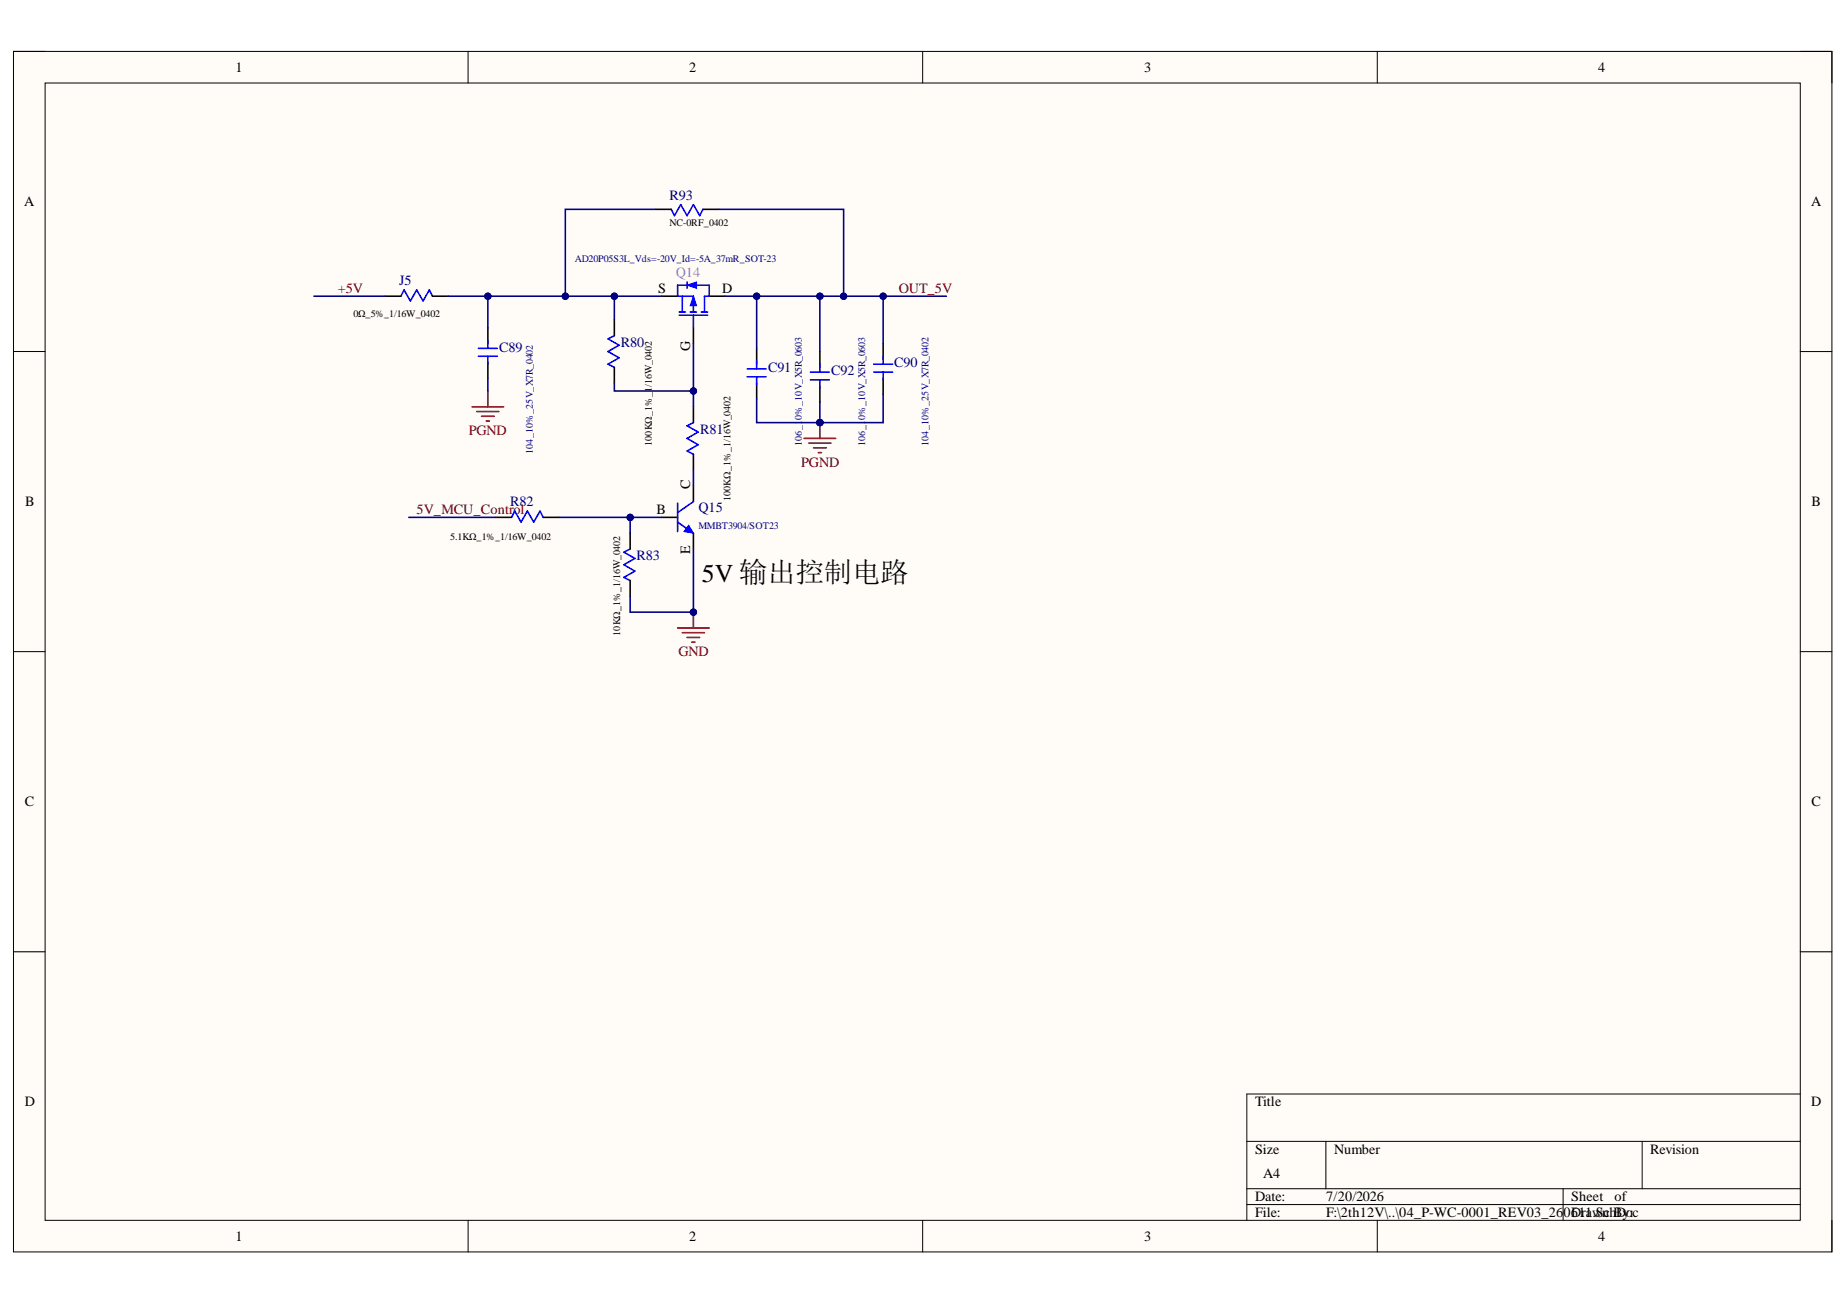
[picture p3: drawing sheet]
<svg xmlns="http://www.w3.org/2000/svg" width="297mm" height="210mm" viewBox="0 0 297 210" stroke-linecap="round" stroke-linejoin="round" font-family="sans-serif">
<path d="M2.2 8.3h292.4v193.1h-292.4z" fill-rule="evenodd" fill="#fffcf8"/>
<path d="M2.2 8.3h292.4v193.1h-292.4z" fill="none" stroke="#000" stroke-width=".16"/>
<path d="M7.3 13.4h282.2v182.9h-282.2z" fill-rule="evenodd" fill="#fffcf8"/>
<g fill="none" stroke="#000" stroke-width=".16">
<path d="M2.2 8.3h5.1M7.3 13.4h282.2v182.9h-282.2zM75.3 8.3v5M148.4 8.3v5M221.5 8.3v5.1M289.5 8.3h5.1v5.1M2.2 56.5h5.1M289.5 56.5h5.1M2.2 104.8h5.1M289.5 104.8h5.1M2.2 153.1h5.1M289.5 153.1h5.1"/>
<path d="M289.5 176h-89v20.3M75.3 196.3v5.1M148.4 196.3v5.1M200.5 183.6h89M200.5 191.2h89M200.5 193.7h89M213.2 183.6v7.6M221.5 196.3v5.1M251.4 191.2v5.1M264.1 183.6v7.6M294.6 196.3v5.1"/>
</g>
<path d="M64.5 47.6l.5-1 1 1.8 1-1.8 1 1.8 1-1.8 .6 1M98.8 54l-1 .5 1.8 1-1.8 1 1.8 1.1-1.8 1 1 .5M109 47.6h2.5v2.6M109.2 50.7h4.6M109.2 50.2h1M109.7 47.6v2.6M111 50.2h1M111.5 50.7v2M112.8 50.2h1M113.3 47.6v2.6" fill="none" stroke="#00f" stroke-width=".25"/>
<path d="M61.9 47.6h2.6M69.6 47.6h2.5M98.8 51.5v2.5M98.8 59.1v2.5M106.4 47.6h2.6M111.5 52.7v2.6M114.1 47.6h2.5" fill="none" stroke="#000" stroke-width=".25"/>
<path d="M111.5 47.6l.5 1.6h-1z" fill="#00f"/>
<path d="M111.5 47.6l.5 1.6h-1z" fill="none" stroke="#00f" stroke-width=".16"/>
<path d="M110.8 45.9h3.3M113.3 47.6h.8" fill="none" stroke="#00f" stroke-width=".25"/>
<path d="M110.5 45.9l1.5-.5v1z" fill="#00f"/>
<path d="M110.5 45.9l1.5-.5v1z" fill="none" stroke="#00f" stroke-width=".16"/>
<path d="M76.9 56h3.1M76.9 57.3h3.1M78.5 54.8v1.2M78.5 57.3v1.3M110.5 45.4v1M110.5 45.9h-1.5v1.7M114.1 45.9v1.7M111.5 68l-1 .5 1.8 1-1.8 1 1.8 1-1.8 1 1 .6M101.3 88.3l-1 .5 1.8 1-1.8 1 1.8 1.1-1.8 1 1 .5" fill="none" stroke="#00f" stroke-width=".25"/>
<path d="M78.5 52.7v2.6M78.5 58.3v2.6M111.5 65.4v2.6M111.5 73.1v2.5M101.3 85.8v2.5M101.3 93.4v2.5" fill="none" stroke="#000" stroke-width=".25"/>
<path d="M75.9 65.4h5.1M76.7 66.2h3.5M77.4 67h2.1M78.2 67.7h.5M78.5 62.9v2.5M129.3 70.5h5.1M130.1 71.3h3.5M130.8 72h2.1M131.6 72.8h.5M131.9 68v2.5" fill="none" stroke="#800000" stroke-width=".25"/>
<circle cx="131.9" cy="68" r=".51" fill="#000080"/>
<circle cx="131.9" cy="68" r=".51" fill="none" stroke="#000080" stroke-width=".16"/>
<path d="M142 55.3v2.5M111.5 78.1v2.6M142 60.9v2.5M106.4 83.2h2.6M111.5 85.8v2.5" fill="none" stroke="#000" stroke-width=".25"/>
<path d="M140.5 58.6h3.1M140.5 59.8h3.1M142 57.3v1.3M142 59.8v1.3M109 84l2.5 1.8M109 80.9v4.6M111.5 80.7l-2.5 1.8" fill="none" stroke="#00f" stroke-width=".25"/>
<path d="M110.8 84.5l.7 1.3-1.5-.3z" fill="#00f"/>
<path d="M110.8 84.5l.7 1.3-1.5-.3z" fill="none" stroke="#00f" stroke-width=".16"/>
<path d="M121.7 56v2.6M131.9 56.5v2.6M121.7 61.6v2.6M131.9 62.1v2.6M79.7 83.2h2.6M87.4 83.2h2.5" fill="none" stroke="#000" stroke-width=".25"/>
<path d="M120.2 59.3h3M121.7 58.1v1.2M130.3 59.8h3.1M131.9 58.6v1.2M120.2 60.6h3M121.7 60.6v1.3M130.3 61.1h3.1M131.9 61.1v1.3M82.3 83.2l.5-1 1 1.8 1-1.8 1 1.8 1.1-1.8 .5 1" fill="none" stroke="#00f" stroke-width=".25"/>
<path d="M111.5 98.5v2.5M109 101h5.1M109.7 101.8h3.6M110.5 102.5h2M111.3 103.3h.5" fill="none" stroke="#800000" stroke-width=".25"/>
<circle cx="111.5" cy="98.5" r=".51" fill="#000080"/>
<circle cx="111.5" cy="98.5" r=".51" fill="none" stroke="#000080" stroke-width=".16"/>
<path d="M108 33.7l.5 1 1-1.8 1 1.8 1-1.8 1 1.8 .5-1" fill="none" stroke="#00f" stroke-width=".25"/>
<path d="M105.4 33.7h2.6M113 33.7h2.6" fill="none" stroke="#000" stroke-width=".25"/>
<path d="M50.5 47.6h11.4M72.1 47.6h34.3M65.7 83.2h14" fill="none" stroke="#000080" stroke-width=".25"/>
<circle cx="78.5" cy="47.6" r=".51" fill="#000080"/>
<circle cx="78.5" cy="47.6" r=".51" fill="none" stroke="#000080" stroke-width=".16"/>
<circle cx="90.9" cy="47.6" r=".51" fill="#000080"/>
<circle cx="90.9" cy="47.6" r=".51" fill="none" stroke="#000080" stroke-width=".16"/>
<circle cx="98.8" cy="47.6" r=".51" fill="#000080"/>
<circle cx="98.8" cy="47.6" r=".51" fill="none" stroke="#000080" stroke-width=".16"/>
<path d="M89.9 83.2h11.4v2.6" fill="none" stroke="#000080" stroke-width=".25"/>
<circle cx="101.3" cy="83.2" r=".51" fill="#000080"/>
<circle cx="101.3" cy="83.2" r=".51" fill="none" stroke="#000080" stroke-width=".16"/>
<path d="M98.8 61.6v1.3h12.7" fill="none" stroke="#000080" stroke-width=".25"/>
<circle cx="111.5" cy="62.9" r=".51" fill="#000080"/>
<circle cx="111.5" cy="62.9" r=".51" fill="none" stroke="#000080" stroke-width=".16"/>
<path d="M111.5 88.3v10.2h-10.2v-2.6" fill="none" stroke="#000080" stroke-width=".25"/>
<circle cx="111.5" cy="98.5" r=".51" fill="#000080"/>
<circle cx="111.5" cy="98.5" r=".51" fill="none" stroke="#000080" stroke-width=".16"/>
<path d="M101.3 83.2h5.1" fill="none" stroke="#000080" stroke-width=".25"/>
<circle cx="101.3" cy="83.2" r=".51" fill="#000080"/>
<circle cx="101.3" cy="83.2" r=".51" fill="none" stroke="#000080" stroke-width=".16"/>
<path d="M116.6 47.6h35.6" fill="none" stroke="#000080" stroke-width=".25"/>
<circle cx="121.7" cy="47.6" r=".51" fill="#000080"/>
<circle cx="121.7" cy="47.6" r=".51" fill="none" stroke="#000080" stroke-width=".16"/>
<circle cx="131.9" cy="47.6" r=".51" fill="#000080"/>
<circle cx="131.9" cy="47.6" r=".51" fill="none" stroke="#000080" stroke-width=".16"/>
<circle cx="135.7" cy="47.6" r=".51" fill="#000080"/>
<circle cx="135.7" cy="47.6" r=".51" fill="none" stroke="#000080" stroke-width=".16"/>
<circle cx="142" cy="47.6" r=".51" fill="#000080"/>
<circle cx="142" cy="47.6" r=".51" fill="none" stroke="#000080" stroke-width=".16"/>
<path d="M121.7 64.2v3.8h10.2" fill="none" stroke="#000080" stroke-width=".25"/>
<circle cx="131.9" cy="68" r=".51" fill="#000080"/>
<circle cx="131.9" cy="68" r=".51" fill="none" stroke="#000080" stroke-width=".16"/>
<path d="M142 63.4v4.6h-10.1" fill="none" stroke="#000080" stroke-width=".25"/>
<circle cx="131.9" cy="68" r=".51" fill="#000080"/>
<circle cx="131.9" cy="68" r=".51" fill="none" stroke="#000080" stroke-width=".16"/>
<path d="M78.5 47.6v5.1M78.5 60.9v2" fill="none" stroke="#000080" stroke-width=".25"/>
<circle cx="78.5" cy="47.6" r=".51" fill="#000080"/>
<circle cx="78.5" cy="47.6" r=".51" fill="none" stroke="#000080" stroke-width=".16"/>
<path d="M98.8 47.6v3.9" fill="none" stroke="#000080" stroke-width=".25"/>
<circle cx="98.8" cy="47.6" r=".51" fill="#000080"/>
<circle cx="98.8" cy="47.6" r=".51" fill="none" stroke="#000080" stroke-width=".16"/>
<path d="M111.5 55.3v10.1M111.5 75.6v2.5" fill="none" stroke="#000080" stroke-width=".25"/>
<circle cx="111.5" cy="62.9" r=".51" fill="#000080"/>
<circle cx="111.5" cy="62.9" r=".51" fill="none" stroke="#000080" stroke-width=".16"/>
<path d="M121.7 47.6v8.4" fill="none" stroke="#000080" stroke-width=".25"/>
<circle cx="121.7" cy="47.6" r=".51" fill="#000080"/>
<circle cx="121.7" cy="47.6" r=".51" fill="none" stroke="#000080" stroke-width=".16"/>
<path d="M131.9 64.7v3.3" fill="none" stroke="#000080" stroke-width=".25"/>
<circle cx="131.9" cy="68" r=".51" fill="#000080"/>
<circle cx="131.9" cy="68" r=".51" fill="none" stroke="#000080" stroke-width=".16"/>
<path d="M131.9 47.6v8.9" fill="none" stroke="#000080" stroke-width=".25"/>
<circle cx="131.9" cy="47.6" r=".51" fill="#000080"/>
<circle cx="131.9" cy="47.6" r=".51" fill="none" stroke="#000080" stroke-width=".16"/>
<path d="M142 47.6v7.7" fill="none" stroke="#000080" stroke-width=".25"/>
<circle cx="142" cy="47.6" r=".51" fill="#000080"/>
<circle cx="142" cy="47.6" r=".51" fill="none" stroke="#000080" stroke-width=".16"/>
<path d="M105.4 33.7h-14.5v13.9" fill="none" stroke="#000080" stroke-width=".25"/>
<circle cx="90.9" cy="47.6" r=".51" fill="#000080"/>
<circle cx="90.9" cy="47.6" r=".51" fill="none" stroke="#000080" stroke-width=".16"/>
<path d="M115.6 33.7h20.1v13.9" fill="none" stroke="#000080" stroke-width=".25"/>
<circle cx="135.7" cy="47.6" r=".51" fill="#000080"/>
<circle cx="135.7" cy="47.6" r=".51" fill="none" stroke="#000080" stroke-width=".16"/>
<text font-size="4.1" x="112.9" y="93.6">5V 输出控制电路</text>
<g font-size="2.3">
<text x="37.9" y="11.6">1</text>
<text x="110.8" y="11.6">2</text>
<text x="184" y="11.6">3</text>
<text x="257" y="11.6">4</text>
<text x="3.9" y="33.1">A</text>
<text x="291.3" y="33.1">A</text>
<text x="105.8" y="47.1">S</text>
<text x="116.2" y="47.1">D</text>
<text x="111" y="56.4" transform="rotate(-90 111 56.4)">G</text>
<text x="4.1" y="81.4">B</text>
<text x="105.6" y="82.7">B</text>
<text x="111" y="78.6" transform="rotate(-90 111 78.6)">C</text>
<text x="291.4" y="81.4">B</text>
<text x="111" y="89.2" transform="rotate(-90 111 89.2)">E</text>
<text x="4" y="129.7">C</text>
<text x="291.4" y="129.7">C</text>
<text x="4" y="177.9">D</text>
<text x="201.9" y="177.9">Title</text>
<text x="291.3" y="177.9">D</text>
<text x="201.9" y="185.6">Size</text>
<text x="214.5" y="185.6">Number</text>
<text x="265.4" y="185.6">Revision</text>
<text x="203.1" y="189.4">A4</text>
<text x="201.9" y="193.2">Date:</text>
<text x="201.9" y="195.8">File:</text>
<text x="213.3" y="193.2">7/20/2026</text>
<text x="213.3" y="195.8">F:\2th12V\..\04_P-WC-0001_REV03_26</text>
<text x="251.5" y="195.8">0611.Sc By:</text>
<text x="252.7" y="193.2">Sheet</text>
<text x="252.7" y="195.8">DrawnhDoc</text>
<text x="259.7" y="193.2">of</text>
<text x="37.9" y="199.6">1</text>
<text x="110.8" y="199.6">2</text>
<text x="184" y="199.6">3</text>
<text x="257" y="199.6">4</text>
</g>
<g font-size="2.3" fill="#000080">
<text x="107.7" y="32.1">R93</text>
<text x="64.2" y="45.8">J5</text>
<text x="80.3" y="56.5">C89</text>
<text x="99.8" y="55.8">R80</text>
<text x="123.5" y="59.8">C91</text>
<text x="143.8" y="59.1">C90</text>
<text x="133.7" y="60.4">C92</text>
<text x="112.6" y="69.7">R81</text>
<text x="82.1" y="81.4">R82</text>
<text x="112.3" y="82.4">Q15</text>
<text x="102.4" y="90">R83</text>
</g>
<g font-size="2.3" fill="#800000">
<text x="54.3" y="47.1">+5V</text>
<text x="144.6" y="47.1">OUT_5V</text>
<text x="75.4" y="70">PGND</text>
<text x="128.8" y="75.1">PGND</text>
<text x="67" y="82.7">5V_MCU_Control</text>
<text x="109.1" y="105.6">GND</text>
</g>
<text font-size="2.3" fill="#f0f" x="108.7" y="44.5">Q14</text>
<g font-size="1.6">
<text x="107.7" y="36.3">NC-0RF_0402</text>
<text x="56.8" y="51.1">0Ω_5%_1/16W_0402</text>
<text x="104.8" y="71.8" transform="rotate(-90 104.8 71.8)">100KΩ_1%_1/16W_0402</text>
<text x="117.5" y="80.6" transform="rotate(-90 117.5 80.6)">100KΩ_1%_1/16W_0402</text>
<text x="72.4" y="86.9">5.1KΩ_1%_1/16W_0402</text>
<text x="99.7" y="102.3" transform="rotate(-90 99.7 102.3)">10KΩ_1%_1/16W_0402</text>
</g>
<g font-size="1.6" fill="#000080">
<text x="92.5" y="42.2">AD20P05S3L_Vds=-20V_Id=-5A_37mR_SOT-23</text>
<text x="128.9" y="71.8" transform="rotate(-90 128.9 71.8)">106_1</text>
<text x="128.9" y="67.5" transform="rotate(-90 128.9 67.5)">0%_10V_X5R_0603</text>
<text x="139.2" y="71.8" transform="rotate(-90 139.2 71.8)">106_1</text>
<text x="139.2" y="67.5" transform="rotate(-90 139.2 67.5)">0%_10V_X5R_0603</text>
<text x="149.3" y="71.8" transform="rotate(-90 149.3 71.8)">104_10%_25V_X7R_0402</text>
<text x="85.7" y="73" transform="rotate(-90 85.7 73)">104_10%_25V_X7R_0402</text>
<text x="112.3" y="85.1">MMBT3904/SOT23</text>
</g>
</svg>
